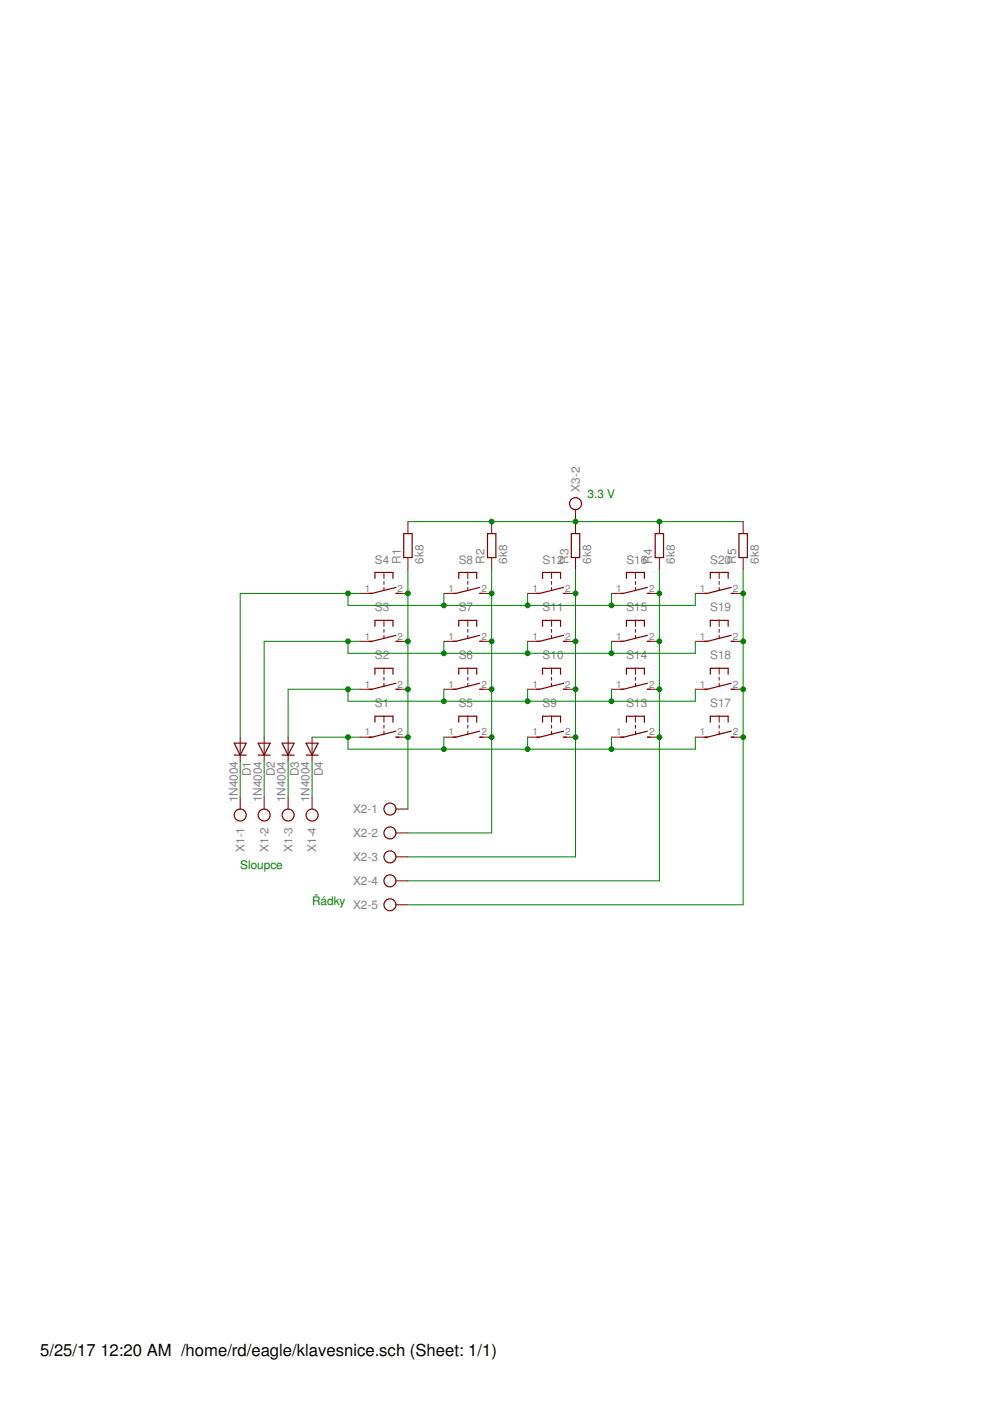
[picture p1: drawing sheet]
<?xml version="1.0" encoding="utf-8"?>
<!DOCTYPE eagle SYSTEM "eagle.dtd">
<eagle version="6.5.0">
<drawing>
<settings>
<setting alwaysvectorfont="no"/>
<setting verticaltext="up"/>
</settings>
<grid distance="0.1" unitdist="inch" unit="inch" style="lines" multiple="1" display="no" altdistance="0.01" altunitdist="inch" altunit="inch"/>
<schematic xreflabel="%F%N/%S.%C%R" xrefpart="/%S.%C%R">
<libraries>
<library name="diode">
<symbols>
<symbol name="D">
<wire x1="-1.27" y1="-1.27" x2="1.27" y2="0" width="0.254" layer="94"/>
<wire x1="1.27" y1="0" x2="-1.27" y2="1.27" width="0.254" layer="94"/>
<wire x1="1.27" y1="1.27" x2="1.27" y2="0" width="0.254" layer="94"/>
<wire x1="-1.27" y1="1.27" x2="-1.27" y2="-1.27" width="0.254" layer="94"/>
<wire x1="1.27" y1="0" x2="1.27" y2="-1.27" width="0.254" layer="94"/>
<text x="2.54" y="0.4826" size="1.778" layer="95">&gt;NAME</text>
<text x="2.54" y="-2.3114" size="1.778" layer="96">&gt;VALUE</text>
<pin name="A" x="-2.54" y="0" visible="off" length="short" direction="pas"/>
<pin name="C" x="2.54" y="0" visible="off" length="short" direction="pas" rot="R180"/>
</symbol>
</symbols>
<devicesets>
<deviceset name="1N4004" prefix="D">
<gates>
<gate name="1" symbol="D" x="0" y="0"/>
</gates>
<devices>
<device name="" package="DO41-10">
<connects>
<connect gate="1" pin="A" pad="A"/>
<connect gate="1" pin="C" pad="C"/>
</connects>
<technologies>
<technology name=""/>
</technologies>
</device>
</devices>
</deviceset>
</devicesets>
</library>
<library name="con-ptr500">
<symbols>
<symbol name="KL">
<circle x="1.27" y="0" radius="1.27" width="0.254" layer="94"/>
<text x="-1.27" y="0.889" size="1.778" layer="95" rot="R180">&gt;NAME</text>
<pin name="KL" x="5.08" y="0" visible="off" length="short" direction="pas" rot="R180"/>
</symbol>
<symbol name="KLV">
<circle x="1.27" y="0" radius="1.27" width="0.254" layer="94"/>
<text x="-1.27" y="0.889" size="1.778" layer="95" rot="R180">&gt;NAME</text>
<text x="-3.81" y="-3.683" size="1.778" layer="96">&gt;VALUE</text>
<pin name="KL" x="5.08" y="0" visible="off" length="short" direction="pas" rot="R180"/>
</symbol>
</symbols>
<devicesets>
<deviceset name="AK500/4-H" prefix="X" uservalue="yes">
<gates>
<gate name="-1" symbol="KL" x="0" y="12.7" addlevel="always"/>
<gate name="-2" symbol="KL" x="0" y="7.62" addlevel="always"/>
<gate name="-3" symbol="KL" x="0" y="2.54" addlevel="always"/>
<gate name="-4" symbol="KLV" x="0" y="-2.54" addlevel="always"/>
</gates>
<devices>
<device name="" package="AK500/4-H">
<connects>
<connect gate="-1" pin="KL" pad="1"/>
<connect gate="-2" pin="KL" pad="2"/>
<connect gate="-3" pin="KL" pad="3"/>
<connect gate="-4" pin="KL" pad="4"/>
</connects>
<technologies>
<technology name="">
<attribute name="MF" value="" constant="no"/>
<attribute name="MPN" value="" constant="no"/>
<attribute name="OC_FARNELL" value="unknown" constant="no"/>
<attribute name="OC_NEWARK" value="unknown" constant="no"/>
</technology>
</technologies>
</device>
</devices>
</deviceset>
<deviceset name="AK500/5-H" prefix="X" uservalue="yes">
<gates>
<gate name="-1" symbol="KL" x="0" y="17.78" addlevel="always"/>
<gate name="-2" symbol="KL" x="0" y="12.7" addlevel="always"/>
<gate name="-3" symbol="KL" x="0" y="7.62" addlevel="always"/>
<gate name="-4" symbol="KL" x="0" y="2.54" addlevel="always"/>
<gate name="-5" symbol="KLV" x="0" y="-2.54" addlevel="always"/>
</gates>
<devices>
<device name="" package="AK500/5-H">
<connects>
<connect gate="-1" pin="KL" pad="1"/>
<connect gate="-2" pin="KL" pad="2"/>
<connect gate="-3" pin="KL" pad="3"/>
<connect gate="-4" pin="KL" pad="4"/>
<connect gate="-5" pin="KL" pad="5"/>
</connects>
<technologies>
<technology name="">
<attribute name="MF" value="" constant="no"/>
<attribute name="MPN" value="" constant="no"/>
<attribute name="OC_FARNELL" value="unknown" constant="no"/>
<attribute name="OC_NEWARK" value="unknown" constant="no"/>
</technology>
</technologies>
</device>
</devices>
</deviceset>
<deviceset name="AK500/2-H" prefix="X" uservalue="yes">
<gates>
<gate name="-1" symbol="KL" x="0" y="5.08" addlevel="always"/>
<gate name="-2" symbol="KLV" x="0" y="0" addlevel="always"/>
</gates>
<devices>
<device name="" package="AK500/2-H">
<connects>
<connect gate="-1" pin="KL" pad="1"/>
<connect gate="-2" pin="KL" pad="2"/>
</connects>
<technologies>
<technology name="">
<attribute name="MF" value="" constant="no"/>
<attribute name="MPN" value="" constant="no"/>
<attribute name="OC_FARNELL" value="unknown" constant="no"/>
<attribute name="OC_NEWARK" value="unknown" constant="no"/>
</technology>
</technologies>
</device>
</devices>
</deviceset>
</devicesets>
</library>
<library name="switch-omron">
<symbols>
<symbol name="TS">
<wire x1="0" y1="-3.175" x2="0" y2="-2.54" width="0.254" layer="94"/>
<wire x1="0" y1="2.54" x2="0" y2="3.175" width="0.254" layer="94"/>
<wire x1="0" y1="-2.54" x2="-0.635" y2="0" width="0.254" layer="94"/>
<wire x1="-4.445" y1="1.905" x2="-3.175" y2="1.905" width="0.254" layer="94"/>
<wire x1="-4.445" y1="-1.905" x2="-3.175" y2="-1.905" width="0.254" layer="94"/>
<wire x1="-4.445" y1="1.905" x2="-4.445" y2="0" width="0.254" layer="94"/>
<wire x1="-4.445" y1="0" x2="-4.445" y2="-1.905" width="0.254" layer="94"/>
<wire x1="-2.54" y1="0" x2="-1.905" y2="0" width="0.1524" layer="94"/>
<wire x1="-1.27" y1="0" x2="-0.635" y2="0" width="0.1524" layer="94"/>
<wire x1="-0.635" y1="0" x2="-1.27" y2="2.54" width="0.254" layer="94"/>
<wire x1="-4.445" y1="0" x2="-3.175" y2="0" width="0.1524" layer="94"/>
<text x="-6.35" y="-1.905" size="1.778" layer="95" rot="R90">&gt;NAME</text>
<text x="-3.81" y="3.175" size="1.778" layer="96" rot="R90">&gt;VALUE</text>
<pin name="P" x="0" y="-5.08" visible="pad" length="short" direction="pas" rot="R90"/>
<pin name="S" x="0" y="5.08" visible="pad" length="short" direction="pas" rot="R270"/>
</symbol>
</symbols>
<devicesets>
<deviceset name="31-XX" prefix="S" uservalue="yes">
<gates>
<gate name="1" symbol="TS" x="0" y="0"/>
</gates>
<devices>
<device name="" package="B3F-31XX">
<connects>
<connect gate="1" pin="P" pad="1"/>
<connect gate="1" pin="S" pad="2"/>
</connects>
<technologies>
<technology name="">
<attribute name="MF" value="" constant="no"/>
<attribute name="MPN" value="B3F-3100" constant="no"/>
<attribute name="OC_FARNELL" value="959704" constant="no"/>
<attribute name="OC_NEWARK" value="36M3582" constant="no"/>
</technology>
</technologies>
</device>
</devices>
</deviceset>
</devicesets>
</library>
<library name="rcl">
<symbols>
<symbol name="R-EU">
<wire x1="-2.54" y1="-0.889" x2="2.54" y2="-0.889" width="0.254" layer="94"/>
<wire x1="2.54" y1="0.889" x2="-2.54" y2="0.889" width="0.254" layer="94"/>
<wire x1="2.54" y1="-0.889" x2="2.54" y2="0.889" width="0.254" layer="94"/>
<wire x1="-2.54" y1="-0.889" x2="-2.54" y2="0.889" width="0.254" layer="94"/>
<text x="-3.81" y="1.4986" size="1.778" layer="95">&gt;NAME</text>
<text x="-3.81" y="-3.302" size="1.778" layer="96">&gt;VALUE</text>
<pin name="2" x="5.08" y="0" visible="off" length="short" direction="pas" swaplevel="1" rot="R180"/>
<pin name="1" x="-5.08" y="0" visible="off" length="short" direction="pas" swaplevel="1"/>
</symbol>
</symbols>
<devicesets>
<deviceset name="R-EU_" prefix="R" uservalue="yes">
<gates>
<gate name="G$1" symbol="R-EU" x="0" y="0"/>
</gates>
<devices>
<device name="R0402" package="R0402">
<connects>
<connect gate="G$1" pin="1" pad="1"/>
<connect gate="G$1" pin="2" pad="2"/>
</connects>
<technologies>
<technology name=""/>
</technologies>
</device>
<device name="R0603" package="R0603">
<connects>
<connect gate="G$1" pin="1" pad="1"/>
<connect gate="G$1" pin="2" pad="2"/>
</connects>
<technologies>
<technology name=""/>
</technologies>
</device>
<device name="R0805" package="R0805">
<connects>
<connect gate="G$1" pin="1" pad="1"/>
<connect gate="G$1" pin="2" pad="2"/>
</connects>
<technologies>
<technology name=""/>
</technologies>
</device>
<device name="R0805W" package="R0805W">
<connects>
<connect gate="G$1" pin="1" pad="1"/>
<connect gate="G$1" pin="2" pad="2"/>
</connects>
<technologies>
<technology name=""/>
</technologies>
</device>
<device name="R1005" package="R1005">
<connects>
<connect gate="G$1" pin="1" pad="1"/>
<connect gate="G$1" pin="2" pad="2"/>
</connects>
<technologies>
<technology name=""/>
</technologies>
</device>
<device name="R1206" package="R1206">
<connects>
<connect gate="G$1" pin="1" pad="1"/>
<connect gate="G$1" pin="2" pad="2"/>
</connects>
<technologies>
<technology name=""/>
</technologies>
</device>
<device name="R1206W" package="R1206W">
<connects>
<connect gate="G$1" pin="1" pad="1"/>
<connect gate="G$1" pin="2" pad="2"/>
</connects>
<technologies>
<technology name=""/>
</technologies>
</device>
<device name="R1210" package="R1210">
<connects>
<connect gate="G$1" pin="1" pad="1"/>
<connect gate="G$1" pin="2" pad="2"/>
</connects>
<technologies>
<technology name=""/>
</technologies>
</device>
<device name="R1210W" package="R1210W">
<connects>
<connect gate="G$1" pin="1" pad="1"/>
<connect gate="G$1" pin="2" pad="2"/>
</connects>
<technologies>
<technology name=""/>
</technologies>
</device>
<device name="R2010" package="R2010">
<connects>
<connect gate="G$1" pin="1" pad="1"/>
<connect gate="G$1" pin="2" pad="2"/>
</connects>
<technologies>
<technology name=""/>
</technologies>
</device>
<device name="R2010W" package="R2010W">
<connects>
<connect gate="G$1" pin="1" pad="1"/>
<connect gate="G$1" pin="2" pad="2"/>
</connects>
<technologies>
<technology name=""/>
</technologies>
</device>
<device name="R2012" package="R2012">
<connects>
<connect gate="G$1" pin="1" pad="1"/>
<connect gate="G$1" pin="2" pad="2"/>
</connects>
<technologies>
<technology name=""/>
</technologies>
</device>
<device name="R2012W" package="R2012W">
<connects>
<connect gate="G$1" pin="1" pad="1"/>
<connect gate="G$1" pin="2" pad="2"/>
</connects>
<technologies>
<technology name=""/>
</technologies>
</device>
<device name="R2512" package="R2512">
<connects>
<connect gate="G$1" pin="1" pad="1"/>
<connect gate="G$1" pin="2" pad="2"/>
</connects>
<technologies>
<technology name=""/>
</technologies>
</device>
<device name="R2512W" package="R2512W">
<connects>
<connect gate="G$1" pin="1" pad="1"/>
<connect gate="G$1" pin="2" pad="2"/>
</connects>
<technologies>
<technology name=""/>
</technologies>
</device>
<device name="R3216" package="R3216">
<connects>
<connect gate="G$1" pin="1" pad="1"/>
<connect gate="G$1" pin="2" pad="2"/>
</connects>
<technologies>
<technology name=""/>
</technologies>
</device>
<device name="R3216W" package="R3216W">
<connects>
<connect gate="G$1" pin="1" pad="1"/>
<connect gate="G$1" pin="2" pad="2"/>
</connects>
<technologies>
<technology name=""/>
</technologies>
</device>
<device name="R3225" package="R3225">
<connects>
<connect gate="G$1" pin="1" pad="1"/>
<connect gate="G$1" pin="2" pad="2"/>
</connects>
<technologies>
<technology name=""/>
</technologies>
</device>
<device name="R3225W" package="R3225W">
<connects>
<connect gate="G$1" pin="1" pad="1"/>
<connect gate="G$1" pin="2" pad="2"/>
</connects>
<technologies>
<technology name=""/>
</technologies>
</device>
<device name="R5025" package="R5025">
<connects>
<connect gate="G$1" pin="1" pad="1"/>
<connect gate="G$1" pin="2" pad="2"/>
</connects>
<technologies>
<technology name=""/>
</technologies>
</device>
<device name="R5025W" package="R5025W">
<connects>
<connect gate="G$1" pin="1" pad="1"/>
<connect gate="G$1" pin="2" pad="2"/>
</connects>
<technologies>
<technology name=""/>
</technologies>
</device>
<device name="R6332" package="R6332">
<connects>
<connect gate="G$1" pin="1" pad="1"/>
<connect gate="G$1" pin="2" pad="2"/>
</connects>
<technologies>
<technology name=""/>
</technologies>
</device>
<device name="R6332W" package="R6332W">
<connects>
<connect gate="G$1" pin="1" pad="1"/>
<connect gate="G$1" pin="2" pad="2"/>
</connects>
<technologies>
<technology name=""/>
</technologies>
</device>
<device name="M0805" package="M0805">
<connects>
<connect gate="G$1" pin="1" pad="1"/>
<connect gate="G$1" pin="2" pad="2"/>
</connects>
<technologies>
<technology name=""/>
</technologies>
</device>
<device name="M1206" package="M1206">
<connects>
<connect gate="G$1" pin="1" pad="1"/>
<connect gate="G$1" pin="2" pad="2"/>
</connects>
<technologies>
<technology name=""/>
</technologies>
</device>
<device name="M1406" package="M1406">
<connects>
<connect gate="G$1" pin="1" pad="1"/>
<connect gate="G$1" pin="2" pad="2"/>
</connects>
<technologies>
<technology name=""/>
</technologies>
</device>
<device name="M2012" package="M2012">
<connects>
<connect gate="G$1" pin="1" pad="1"/>
<connect gate="G$1" pin="2" pad="2"/>
</connects>
<technologies>
<technology name=""/>
</technologies>
</device>
<device name="M2309" package="M2309">
<connects>
<connect gate="G$1" pin="1" pad="1"/>
<connect gate="G$1" pin="2" pad="2"/>
</connects>
<technologies>
<technology name=""/>
</technologies>
</device>
<device name="M3216" package="M3216">
<connects>
<connect gate="G$1" pin="1" pad="1"/>
<connect gate="G$1" pin="2" pad="2"/>
</connects>
<technologies>
<technology name=""/>
</technologies>
</device>
<device name="M3516" package="M3516">
<connects>
<connect gate="G$1" pin="1" pad="1"/>
<connect gate="G$1" pin="2" pad="2"/>
</connects>
<technologies>
<technology name=""/>
</technologies>
</device>
<device name="M5923" package="M5923">
<connects>
<connect gate="G$1" pin="1" pad="1"/>
<connect gate="G$1" pin="2" pad="2"/>
</connects>
<technologies>
<technology name=""/>
</technologies>
</device>
<device name="0204/5" package="0204/5">
<connects>
<connect gate="G$1" pin="1" pad="1"/>
<connect gate="G$1" pin="2" pad="2"/>
</connects>
<technologies>
<technology name=""/>
</technologies>
</device>
<device name="0204/7" package="0204/7">
<connects>
<connect gate="G$1" pin="1" pad="1"/>
<connect gate="G$1" pin="2" pad="2"/>
</connects>
<technologies>
<technology name=""/>
</technologies>
</device>
<device name="0204/2V" package="0204V">
<connects>
<connect gate="G$1" pin="1" pad="1"/>
<connect gate="G$1" pin="2" pad="2"/>
</connects>
<technologies>
<technology name=""/>
</technologies>
</device>
<device name="0207/10" package="0207/10">
<connects>
<connect gate="G$1" pin="1" pad="1"/>
<connect gate="G$1" pin="2" pad="2"/>
</connects>
<technologies>
<technology name=""/>
</technologies>
</device>
<device name="0207/12" package="0207/12">
<connects>
<connect gate="G$1" pin="1" pad="1"/>
<connect gate="G$1" pin="2" pad="2"/>
</connects>
<technologies>
<technology name=""/>
</technologies>
</device>
<device name="0207/15" package="0207/15">
<connects>
<connect gate="G$1" pin="1" pad="1"/>
<connect gate="G$1" pin="2" pad="2"/>
</connects>
<technologies>
<technology name=""/>
</technologies>
</device>
<device name="0207/2V" package="0207/2V">
<connects>
<connect gate="G$1" pin="1" pad="1"/>
<connect gate="G$1" pin="2" pad="2"/>
</connects>
<technologies>
<technology name=""/>
</technologies>
</device>
<device name="0207/5V" package="0207/5V">
<connects>
<connect gate="G$1" pin="1" pad="1"/>
<connect gate="G$1" pin="2" pad="2"/>
</connects>
<technologies>
<technology name=""/>
</technologies>
</device>
<device name="0207/7" package="0207/7">
<connects>
<connect gate="G$1" pin="1" pad="1"/>
<connect gate="G$1" pin="2" pad="2"/>
</connects>
<technologies>
<technology name=""/>
</technologies>
</device>
<device name="0309/10" package="0309/10">
<connects>
<connect gate="G$1" pin="1" pad="1"/>
<connect gate="G$1" pin="2" pad="2"/>
</connects>
<technologies>
<technology name=""/>
</technologies>
</device>
<device name="0309/12" package="0309/12">
<connects>
<connect gate="G$1" pin="1" pad="1"/>
<connect gate="G$1" pin="2" pad="2"/>
</connects>
<technologies>
<technology name=""/>
</technologies>
</device>
<device name="0309/V" package="0309V">
<connects>
<connect gate="G$1" pin="1" pad="1"/>
<connect gate="G$1" pin="2" pad="2"/>
</connects>
<technologies>
<technology name=""/>
</technologies>
</device>
<device name="0411/12" package="0411/12">
<connects>
<connect gate="G$1" pin="1" pad="1"/>
<connect gate="G$1" pin="2" pad="2"/>
</connects>
<technologies>
<technology name=""/>
</technologies>
</device>
<device name="0411/15" package="0411/15">
<connects>
<connect gate="G$1" pin="1" pad="1"/>
<connect gate="G$1" pin="2" pad="2"/>
</connects>
<technologies>
<technology name=""/>
</technologies>
</device>
<device name="0411/3V" package="0411V">
<connects>
<connect gate="G$1" pin="1" pad="1"/>
<connect gate="G$1" pin="2" pad="2"/>
</connects>
<technologies>
<technology name=""/>
</technologies>
</device>
<device name="0414/15" package="0414/15">
<connects>
<connect gate="G$1" pin="1" pad="1"/>
<connect gate="G$1" pin="2" pad="2"/>
</connects>
<technologies>
<technology name=""/>
</technologies>
</device>
<device name="0414/5V" package="0414V">
<connects>
<connect gate="G$1" pin="1" pad="1"/>
<connect gate="G$1" pin="2" pad="2"/>
</connects>
<technologies>
<technology name=""/>
</technologies>
</device>
<device name="0617/17" package="0617/17">
<connects>
<connect gate="G$1" pin="1" pad="1"/>
<connect gate="G$1" pin="2" pad="2"/>
</connects>
<technologies>
<technology name=""/>
</technologies>
</device>
<device name="0617/22" package="0617/22">
<connects>
<connect gate="G$1" pin="1" pad="1"/>
<connect gate="G$1" pin="2" pad="2"/>
</connects>
<technologies>
<technology name=""/>
</technologies>
</device>
<device name="0617/5V" package="0617V">
<connects>
<connect gate="G$1" pin="1" pad="1"/>
<connect gate="G$1" pin="2" pad="2"/>
</connects>
<technologies>
<technology name=""/>
</technologies>
</device>
<device name="0922/22" package="0922/22">
<connects>
<connect gate="G$1" pin="1" pad="1"/>
<connect gate="G$1" pin="2" pad="2"/>
</connects>
<technologies>
<technology name=""/>
</technologies>
</device>
<device name="0613/5V" package="P0613V">
<connects>
<connect gate="G$1" pin="1" pad="1"/>
<connect gate="G$1" pin="2" pad="2"/>
</connects>
<technologies>
<technology name=""/>
</technologies>
</device>
<device name="0613/15" package="P0613/15">
<connects>
<connect gate="G$1" pin="1" pad="1"/>
<connect gate="G$1" pin="2" pad="2"/>
</connects>
<technologies>
<technology name=""/>
</technologies>
</device>
<device name="0817/22" package="P0817/22">
<connects>
<connect gate="G$1" pin="1" pad="1"/>
<connect gate="G$1" pin="2" pad="2"/>
</connects>
<technologies>
<technology name=""/>
</technologies>
</device>
<device name="0817/7V" package="P0817V">
<connects>
<connect gate="G$1" pin="1" pad="1"/>
<connect gate="G$1" pin="2" pad="2"/>
</connects>
<technologies>
<technology name=""/>
</technologies>
</device>
<device name="V234/12" package="V234/12">
<connects>
<connect gate="G$1" pin="1" pad="1"/>
<connect gate="G$1" pin="2" pad="2"/>
</connects>
<technologies>
<technology name=""/>
</technologies>
</device>
<device name="V235/17" package="V235/17">
<connects>
<connect gate="G$1" pin="1" pad="1"/>
<connect gate="G$1" pin="2" pad="2"/>
</connects>
<technologies>
<technology name=""/>
</technologies>
</device>
<device name="V526-0" package="V526-0">
<connects>
<connect gate="G$1" pin="1" pad="1"/>
<connect gate="G$1" pin="2" pad="2"/>
</connects>
<technologies>
<technology name=""/>
</technologies>
</device>
<device name="MELF0102R" package="MINI_MELF-0102R">
<connects>
<connect gate="G$1" pin="1" pad="1"/>
<connect gate="G$1" pin="2" pad="2"/>
</connects>
<technologies>
<technology name=""/>
</technologies>
</device>
<device name="MELF0102W" package="MINI_MELF-0102W">
<connects>
<connect gate="G$1" pin="1" pad="1"/>
<connect gate="G$1" pin="2" pad="2"/>
</connects>
<technologies>
<technology name=""/>
</technologies>
</device>
<device name="MELF0204R" package="MINI_MELF-0204R">
<connects>
<connect gate="G$1" pin="1" pad="1"/>
<connect gate="G$1" pin="2" pad="2"/>
</connects>
<technologies>
<technology name=""/>
</technologies>
</device>
<device name="MELF0204W" package="MINI_MELF-0204W">
<connects>
<connect gate="G$1" pin="1" pad="1"/>
<connect gate="G$1" pin="2" pad="2"/>
</connects>
<technologies>
<technology name=""/>
</technologies>
</device>
<device name="MELF0207R" package="MINI_MELF-0207R">
<connects>
<connect gate="G$1" pin="1" pad="1"/>
<connect gate="G$1" pin="2" pad="2"/>
</connects>
<technologies>
<technology name=""/>
</technologies>
</device>
<device name="MELF0207W" package="MINI_MELF-0207W">
<connects>
<connect gate="G$1" pin="1" pad="1"/>
<connect gate="G$1" pin="2" pad="2"/>
</connects>
<technologies>
<technology name=""/>
</technologies>
</device>
<device name="0922V" package="0922V">
<connects>
<connect gate="G$1" pin="1" pad="1"/>
<connect gate="G$1" pin="2" pad="2"/>
</connects>
<technologies>
<technology name=""/>
</technologies>
</device>
<device name="RDH/15" package="RDH/15">
<connects>
<connect gate="G$1" pin="1" pad="1"/>
<connect gate="G$1" pin="2" pad="2"/>
</connects>
<technologies>
<technology name=""/>
</technologies>
</device>
<device name="MELF0102AX" package="MINI_MELF-0102AX">
<connects>
<connect gate="G$1" pin="1" pad="1"/>
<connect gate="G$1" pin="2" pad="2"/>
</connects>
<technologies>
<technology name=""/>
</technologies>
</device>
<device name="R0201" package="R0201">
<connects>
<connect gate="G$1" pin="1" pad="1"/>
<connect gate="G$1" pin="2" pad="2"/>
</connects>
<technologies>
<technology name=""/>
</technologies>
</device>
<device name="VTA52" package="VTA52">
<connects>
<connect gate="G$1" pin="1" pad="1"/>
<connect gate="G$1" pin="2" pad="2"/>
</connects>
<technologies>
<technology name=""/>
</technologies>
</device>
<device name="VTA53" package="VTA53">
<connects>
<connect gate="G$1" pin="1" pad="1"/>
<connect gate="G$1" pin="2" pad="2"/>
</connects>
<technologies>
<technology name=""/>
</technologies>
</device>
<device name="VTA54" package="VTA54">
<connects>
<connect gate="G$1" pin="1" pad="1"/>
<connect gate="G$1" pin="2" pad="2"/>
</connects>
<technologies>
<technology name=""/>
</technologies>
</device>
<device name="VTA55" package="VTA55">
<connects>
<connect gate="G$1" pin="1" pad="1"/>
<connect gate="G$1" pin="2" pad="2"/>
</connects>
<technologies>
<technology name=""/>
</technologies>
</device>
<device name="VTA56" package="VTA56">
<connects>
<connect gate="G$1" pin="1" pad="1"/>
<connect gate="G$1" pin="2" pad="2"/>
</connects>
<technologies>
<technology name=""/>
</technologies>
</device>
<device name="VMTA55" package="VMTA55">
<connects>
<connect gate="G$1" pin="1" pad="1"/>
<connect gate="G$1" pin="2" pad="2"/>
</connects>
<technologies>
<technology name=""/>
</technologies>
</device>
<device name="VMTB60" package="VMTB60">
<connects>
<connect gate="G$1" pin="1" pad="1"/>
<connect gate="G$1" pin="2" pad="2"/>
</connects>
<technologies>
<technology name=""/>
</technologies>
</device>
<device name="R4527" package="R4527">
<connects>
<connect gate="G$1" pin="1" pad="1"/>
<connect gate="G$1" pin="2" pad="2"/>
</connects>
<technologies>
<technology name=""/>
</technologies>
</device>
<device name="WSC0001" package="WSC0001">
<connects>
<connect gate="G$1" pin="1" pad="1"/>
<connect gate="G$1" pin="2" pad="2"/>
</connects>
<technologies>
<technology name=""/>
</technologies>
</device>
<device name="WSC0002" package="WSC0002">
<connects>
<connect gate="G$1" pin="1" pad="1"/>
<connect gate="G$1" pin="2" pad="2"/>
</connects>
<technologies>
<technology name=""/>
</technologies>
</device>
<device name="WSC01/2" package="WSC01/2">
<connects>
<connect gate="G$1" pin="1" pad="1"/>
<connect gate="G$1" pin="2" pad="2"/>
</connects>
<technologies>
<technology name=""/>
</technologies>
</device>
<device name="WSC2515" package="WSC2515">
<connects>
<connect gate="G$1" pin="1" pad="1"/>
<connect gate="G$1" pin="2" pad="2"/>
</connects>
<technologies>
<technology name=""/>
</technologies>
</device>
<device name="WSC4527" package="WSC4527">
<connects>
<connect gate="G$1" pin="1" pad="1"/>
<connect gate="G$1" pin="2" pad="2"/>
</connects>
<technologies>
<technology name=""/>
</technologies>
</device>
<device name="WSC6927" package="WSC6927">
<connects>
<connect gate="G$1" pin="1" pad="1"/>
<connect gate="G$1" pin="2" pad="2"/>
</connects>
<technologies>
<technology name=""/>
</technologies>
</device>
<device name="R1218" package="R1218">
<connects>
<connect gate="G$1" pin="1" pad="1"/>
<connect gate="G$1" pin="2" pad="2"/>
</connects>
<technologies>
<technology name=""/>
</technologies>
</device>
<device name="1812X7R" package="1812X7R">
<connects>
<connect gate="G$1" pin="1" pad="1"/>
<connect gate="G$1" pin="2" pad="2"/>
</connects>
<technologies>
<technology name=""/>
</technologies>
</device>
</devices>
</deviceset>
</devicesets>
</library>
</libraries>
<attributes>
</attributes>
<variantdefs>
</variantdefs>
<classes>
<class number="0" name="default" width="0" drill="0">
</class>
</classes>
<parts>
<part name="D1" library="diode" deviceset="1N4004" device=""/>
<part name="D2" library="diode" deviceset="1N4004" device=""/>
<part name="D3" library="diode" deviceset="1N4004" device=""/>
<part name="D4" library="diode" deviceset="1N4004" device=""/>
<part name="X1" library="con-ptr500" deviceset="AK500/4-H" device=""/>
<part name="S1" library="switch-omron" deviceset="31-XX" device=""/>
<part name="S2" library="switch-omron" deviceset="31-XX" device=""/>
<part name="S3" library="switch-omron" deviceset="31-XX" device=""/>
<part name="S4" library="switch-omron" deviceset="31-XX" device=""/>
<part name="S5" library="switch-omron" deviceset="31-XX" device=""/>
<part name="S6" library="switch-omron" deviceset="31-XX" device=""/>
<part name="S7" library="switch-omron" deviceset="31-XX" device=""/>
<part name="S8" library="switch-omron" deviceset="31-XX" device=""/>
<part name="S9" library="switch-omron" deviceset="31-XX" device=""/>
<part name="S10" library="switch-omron" deviceset="31-XX" device=""/>
<part name="S11" library="switch-omron" deviceset="31-XX" device=""/>
<part name="S12" library="switch-omron" deviceset="31-XX" device=""/>
<part name="S13" library="switch-omron" deviceset="31-XX" device=""/>
<part name="S14" library="switch-omron" deviceset="31-XX" device=""/>
<part name="S15" library="switch-omron" deviceset="31-XX" device=""/>
<part name="S16" library="switch-omron" deviceset="31-XX" device=""/>
<part name="S17" library="switch-omron" deviceset="31-XX" device=""/>
<part name="S18" library="switch-omron" deviceset="31-XX" device=""/>
<part name="S19" library="switch-omron" deviceset="31-XX" device=""/>
<part name="S20" library="switch-omron" deviceset="31-XX" device=""/>
<part name="X2" library="con-ptr500" deviceset="AK500/5-H" device=""/>
<part name="R1" library="rcl" deviceset="R-EU_" device="0207/12" value="6k8"/>
<part name="R2" library="rcl" deviceset="R-EU_" device="0207/12" value="6k8"/>
<part name="R3" library="rcl" deviceset="R-EU_" device="0207/12" value="6k8"/>
<part name="R4" library="rcl" deviceset="R-EU_" device="0207/12" value="6k8"/>
<part name="R5" library="rcl" deviceset="R-EU_" device="0207/12" value="6k8"/>
<part name="X3" library="con-ptr500" deviceset="AK500/2-H" device=""/>
</parts>
<sheets>
<sheet>
<plain>
<text x="27.94" y="20.32" size="1.778" layer="91">Sloupce</text>
<text x="43.18" y="12.7" size="1.778" layer="91">Řádky</text>
<text x="101.6" y="99.06" size="1.778" layer="91">3.3 V</text>
</plain>
<instances>
<instance part="D1" gate="1" x="27.94" y="45.72" rot="R270"/>
<instance part="D2" gate="1" x="33.02" y="45.72" rot="R270"/>
<instance part="D3" gate="1" x="38.1" y="45.72" rot="R270"/>
<instance part="D4" gate="1" x="43.18" y="45.72" rot="R270"/>
<instance part="X1" gate="-1" x="27.94" y="30.48" rot="R90"/>
<instance part="X1" gate="-2" x="33.02" y="30.48" rot="R90"/>
<instance part="X1" gate="-3" x="38.1" y="30.48" rot="R90"/>
<instance part="X1" gate="-4" x="43.18" y="30.48" rot="R90"/>
<instance part="S1" gate="1" x="58.42" y="48.26" rot="R270"/>
<instance part="S2" gate="1" x="58.42" y="58.42" rot="R270"/>
<instance part="S3" gate="1" x="58.42" y="68.58" rot="R270"/>
<instance part="S4" gate="1" x="58.42" y="78.74" rot="R270"/>
<instance part="S5" gate="1" x="76.2" y="48.26" rot="R270"/>
<instance part="S6" gate="1" x="76.2" y="58.42" rot="R270"/>
<instance part="S7" gate="1" x="76.2" y="68.58" rot="R270"/>
<instance part="S8" gate="1" x="76.2" y="78.74" rot="R270"/>
<instance part="S9" gate="1" x="93.98" y="48.26" rot="R270"/>
<instance part="S10" gate="1" x="93.98" y="58.42" rot="R270"/>
<instance part="S11" gate="1" x="93.98" y="68.58" rot="R270"/>
<instance part="S12" gate="1" x="93.98" y="78.74" rot="R270"/>
<instance part="S13" gate="1" x="111.76" y="48.26" rot="R270"/>
<instance part="S14" gate="1" x="111.76" y="58.42" rot="R270"/>
<instance part="S15" gate="1" x="111.76" y="68.58" rot="R270"/>
<instance part="S16" gate="1" x="111.76" y="78.74" rot="R270"/>
<instance part="S17" gate="1" x="129.54" y="48.26" rot="R270"/>
<instance part="S18" gate="1" x="129.54" y="58.42" rot="R270"/>
<instance part="S19" gate="1" x="129.54" y="68.58" rot="R270"/>
<instance part="S20" gate="1" x="129.54" y="78.74" rot="R270"/>
<instance part="X2" gate="-1" x="58.42" y="33.02" smashed="yes">
<attribute name="NAME" x="57.15" y="33.909" size="1.778" layer="95" rot="R180"/>
</instance>
<instance part="X2" gate="-2" x="58.42" y="27.94"/>
<instance part="X2" gate="-3" x="58.42" y="22.86"/>
<instance part="X2" gate="-4" x="58.42" y="17.78"/>
<instance part="X2" gate="-5" x="58.42" y="12.7"/>
<instance part="R1" gate="G$1" x="63.5" y="88.9" rot="R90"/>
<instance part="R2" gate="G$1" x="81.28" y="88.9" rot="R90"/>
<instance part="R3" gate="G$1" x="99.06" y="88.9" rot="R90"/>
<instance part="R4" gate="G$1" x="116.84" y="88.9" rot="R90"/>
<instance part="R5" gate="G$1" x="134.62" y="88.9" rot="R90"/>
<instance part="X3" gate="-2" x="99.06" y="99.06" rot="R270"/>
</instances>
<busses>
</busses>
<nets>
<net name="N$1" class="0">
<segment>
<pinref part="X1" gate="-3" pin="KL"/>
<pinref part="D3" gate="1" pin="C"/>
<wire x1="38.1" y1="35.56" x2="38.1" y2="43.18" width="0.1524" layer="91"/>
</segment>
</net>
<net name="N$2" class="0">
<segment>
<pinref part="D2" gate="1" pin="C"/>
<pinref part="X1" gate="-2" pin="KL"/>
<wire x1="33.02" y1="43.18" x2="33.02" y2="35.56" width="0.1524" layer="91"/>
</segment>
</net>
<net name="N$3" class="0">
<segment>
<pinref part="X1" gate="-1" pin="KL"/>
<pinref part="D1" gate="1" pin="C"/>
<wire x1="27.94" y1="35.56" x2="27.94" y2="43.18" width="0.1524" layer="91"/>
</segment>
</net>
<net name="N$4" class="0">
<segment>
<pinref part="D4" gate="1" pin="C"/>
<pinref part="X1" gate="-4" pin="KL"/>
<wire x1="43.18" y1="43.18" x2="43.18" y2="35.56" width="0.1524" layer="91"/>
</segment>
</net>
<net name="N$5" class="0">
<segment>
<pinref part="S1" gate="1" pin="P"/>
<pinref part="D4" gate="1" pin="A"/>
<wire x1="53.34" y1="48.26" x2="50.8" y2="48.26" width="0.1524" layer="91"/>
<wire x1="50.8" y1="48.26" x2="43.18" y2="48.26" width="0.1524" layer="91"/>
<wire x1="50.8" y1="48.26" x2="50.8" y2="45.72" width="0.1524" layer="91"/>
<junction x="50.8" y="48.26"/>
<wire x1="50.8" y1="45.72" x2="71.12" y2="45.72" width="0.1524" layer="91"/>
<pinref part="S17" gate="1" pin="P"/>
<wire x1="71.12" y1="45.72" x2="88.9" y2="45.72" width="0.1524" layer="91"/>
<wire x1="88.9" y1="45.72" x2="106.68" y2="45.72" width="0.1524" layer="91"/>
<wire x1="106.68" y1="45.72" x2="124.46" y2="45.72" width="0.1524" layer="91"/>
<wire x1="124.46" y1="45.72" x2="124.46" y2="48.26" width="0.1524" layer="91"/>
<pinref part="S13" gate="1" pin="P"/>
<wire x1="106.68" y1="48.26" x2="106.68" y2="45.72" width="0.1524" layer="91"/>
<junction x="106.68" y="45.72"/>
<pinref part="S9" gate="1" pin="P"/>
<wire x1="88.9" y1="48.26" x2="88.9" y2="45.72" width="0.1524" layer="91"/>
<junction x="88.9" y="45.72"/>
<pinref part="S5" gate="1" pin="P"/>
<wire x1="71.12" y1="48.26" x2="71.12" y2="45.72" width="0.1524" layer="91"/>
<junction x="71.12" y="45.72"/>
</segment>
</net>
<net name="N$6" class="0">
<segment>
<pinref part="S2" gate="1" pin="P"/>
<pinref part="D3" gate="1" pin="A"/>
<wire x1="53.34" y1="58.42" x2="50.8" y2="58.42" width="0.1524" layer="91"/>
<wire x1="50.8" y1="58.42" x2="38.1" y2="58.42" width="0.1524" layer="91"/>
<wire x1="38.1" y1="58.42" x2="38.1" y2="48.26" width="0.1524" layer="91"/>
<wire x1="50.8" y1="58.42" x2="50.8" y2="55.88" width="0.1524" layer="91"/>
<junction x="50.8" y="58.42"/>
<wire x1="50.8" y1="55.88" x2="71.12" y2="55.88" width="0.1524" layer="91"/>
<pinref part="S18" gate="1" pin="P"/>
<wire x1="71.12" y1="55.88" x2="88.9" y2="55.88" width="0.1524" layer="91"/>
<wire x1="88.9" y1="55.88" x2="106.68" y2="55.88" width="0.1524" layer="91"/>
<wire x1="106.68" y1="55.88" x2="124.46" y2="55.88" width="0.1524" layer="91"/>
<wire x1="124.46" y1="55.88" x2="124.46" y2="58.42" width="0.1524" layer="91"/>
<pinref part="S14" gate="1" pin="P"/>
<wire x1="106.68" y1="58.42" x2="106.68" y2="55.88" width="0.1524" layer="91"/>
<junction x="106.68" y="55.88"/>
<pinref part="S10" gate="1" pin="P"/>
<wire x1="88.9" y1="58.42" x2="88.9" y2="55.88" width="0.1524" layer="91"/>
<junction x="88.9" y="55.88"/>
<pinref part="S6" gate="1" pin="P"/>
<wire x1="71.12" y1="58.42" x2="71.12" y2="55.88" width="0.1524" layer="91"/>
<junction x="71.12" y="55.88"/>
</segment>
</net>
<net name="N$7" class="0">
<segment>
<pinref part="S3" gate="1" pin="P"/>
<pinref part="D2" gate="1" pin="A"/>
<wire x1="53.34" y1="68.58" x2="50.8" y2="68.58" width="0.1524" layer="91"/>
<wire x1="50.8" y1="68.58" x2="33.02" y2="68.58" width="0.1524" layer="91"/>
<wire x1="33.02" y1="68.58" x2="33.02" y2="48.26" width="0.1524" layer="91"/>
<wire x1="50.8" y1="68.58" x2="50.8" y2="66.04" width="0.1524" layer="91"/>
<junction x="50.8" y="68.58"/>
<pinref part="S19" gate="1" pin="P"/>
<wire x1="50.8" y1="66.04" x2="71.12" y2="66.04" width="0.1524" layer="91"/>
<wire x1="71.12" y1="66.04" x2="88.9" y2="66.04" width="0.1524" layer="91"/>
<wire x1="88.9" y1="66.04" x2="106.68" y2="66.04" width="0.1524" layer="91"/>
<wire x1="106.68" y1="66.04" x2="124.46" y2="66.04" width="0.1524" layer="91"/>
<wire x1="124.46" y1="66.04" x2="124.46" y2="68.58" width="0.1524" layer="91"/>
<pinref part="S15" gate="1" pin="P"/>
<wire x1="106.68" y1="68.58" x2="106.68" y2="66.04" width="0.1524" layer="91"/>
<junction x="106.68" y="66.04"/>
<pinref part="S11" gate="1" pin="P"/>
<wire x1="88.9" y1="68.58" x2="88.9" y2="66.04" width="0.1524" layer="91"/>
<junction x="88.9" y="66.04"/>
<pinref part="S7" gate="1" pin="P"/>
<wire x1="71.12" y1="68.58" x2="71.12" y2="66.04" width="0.1524" layer="91"/>
<junction x="71.12" y="66.04"/>
</segment>
</net>
<net name="N$8" class="0">
<segment>
<pinref part="S4" gate="1" pin="P"/>
<pinref part="D1" gate="1" pin="A"/>
<wire x1="53.34" y1="78.74" x2="50.8" y2="78.74" width="0.1524" layer="91"/>
<wire x1="50.8" y1="78.74" x2="27.94" y2="78.74" width="0.1524" layer="91"/>
<wire x1="27.94" y1="78.74" x2="27.94" y2="48.26" width="0.1524" layer="91"/>
<wire x1="50.8" y1="78.74" x2="50.8" y2="76.2" width="0.1524" layer="91"/>
<junction x="50.8" y="78.74"/>
<pinref part="S20" gate="1" pin="P"/>
<wire x1="50.8" y1="76.2" x2="71.12" y2="76.2" width="0.1524" layer="91"/>
<wire x1="71.12" y1="76.2" x2="88.9" y2="76.2" width="0.1524" layer="91"/>
<wire x1="88.9" y1="76.2" x2="106.68" y2="76.2" width="0.1524" layer="91"/>
<wire x1="106.68" y1="76.2" x2="124.46" y2="76.2" width="0.1524" layer="91"/>
<wire x1="124.46" y1="76.2" x2="124.46" y2="78.74" width="0.1524" layer="91"/>
<pinref part="S16" gate="1" pin="P"/>
<wire x1="106.68" y1="78.74" x2="106.68" y2="76.2" width="0.1524" layer="91"/>
<junction x="106.68" y="76.2"/>
<pinref part="S12" gate="1" pin="P"/>
<wire x1="88.9" y1="78.74" x2="88.9" y2="76.2" width="0.1524" layer="91"/>
<junction x="88.9" y="76.2"/>
<pinref part="S8" gate="1" pin="P"/>
<wire x1="71.12" y1="78.74" x2="71.12" y2="76.2" width="0.1524" layer="91"/>
<junction x="71.12" y="76.2"/>
</segment>
</net>
<net name="N$9" class="0">
<segment>
<pinref part="S4" gate="1" pin="S"/>
<pinref part="S3" gate="1" pin="S"/>
<wire x1="63.5" y1="78.74" x2="63.5" y2="68.58" width="0.1524" layer="91"/>
<pinref part="S2" gate="1" pin="S"/>
<wire x1="63.5" y1="68.58" x2="63.5" y2="58.42" width="0.1524" layer="91"/>
<junction x="63.5" y="68.58"/>
<pinref part="S1" gate="1" pin="S"/>
<wire x1="63.5" y1="58.42" x2="63.5" y2="48.26" width="0.1524" layer="91"/>
<junction x="63.5" y="58.42"/>
<pinref part="X2" gate="-1" pin="KL"/>
<wire x1="63.5" y1="48.26" x2="63.5" y2="33.02" width="0.1524" layer="91"/>
<junction x="63.5" y="48.26"/>
<pinref part="R1" gate="G$1" pin="1"/>
<wire x1="63.5" y1="83.82" x2="63.5" y2="78.74" width="0.1524" layer="91"/>
<junction x="63.5" y="78.74"/>
</segment>
</net>
<net name="N$10" class="0">
<segment>
<pinref part="S5" gate="1" pin="S"/>
<pinref part="S6" gate="1" pin="S"/>
<wire x1="81.28" y1="48.26" x2="81.28" y2="58.42" width="0.1524" layer="91"/>
<pinref part="S7" gate="1" pin="S"/>
<wire x1="81.28" y1="58.42" x2="81.28" y2="68.58" width="0.1524" layer="91"/>
<junction x="81.28" y="58.42"/>
<pinref part="S8" gate="1" pin="S"/>
<wire x1="81.28" y1="68.58" x2="81.28" y2="78.74" width="0.1524" layer="91"/>
<junction x="81.28" y="68.58"/>
<wire x1="81.28" y1="48.26" x2="81.28" y2="27.94" width="0.1524" layer="91"/>
<junction x="81.28" y="48.26"/>
<pinref part="X2" gate="-2" pin="KL"/>
<wire x1="81.28" y1="27.94" x2="63.5" y2="27.94" width="0.1524" layer="91"/>
<pinref part="R2" gate="G$1" pin="1"/>
<wire x1="81.28" y1="83.82" x2="81.28" y2="78.74" width="0.1524" layer="91"/>
<junction x="81.28" y="78.74"/>
</segment>
</net>
<net name="N$11" class="0">
<segment>
<pinref part="S12" gate="1" pin="S"/>
<pinref part="S11" gate="1" pin="S"/>
<wire x1="99.06" y1="78.74" x2="99.06" y2="68.58" width="0.1524" layer="91"/>
<pinref part="S10" gate="1" pin="S"/>
<wire x1="99.06" y1="68.58" x2="99.06" y2="58.42" width="0.1524" layer="91"/>
<junction x="99.06" y="68.58"/>
<pinref part="S9" gate="1" pin="S"/>
<wire x1="99.06" y1="58.42" x2="99.06" y2="48.26" width="0.1524" layer="91"/>
<junction x="99.06" y="58.42"/>
<pinref part="X2" gate="-3" pin="KL"/>
<wire x1="63.5" y1="22.86" x2="99.06" y2="22.86" width="0.1524" layer="91"/>
<wire x1="99.06" y1="22.86" x2="99.06" y2="48.26" width="0.1524" layer="91"/>
<junction x="99.06" y="48.26"/>
<pinref part="R3" gate="G$1" pin="1"/>
<wire x1="99.06" y1="83.82" x2="99.06" y2="78.74" width="0.1524" layer="91"/>
<junction x="99.06" y="78.74"/>
</segment>
</net>
<net name="N$12" class="0">
<segment>
<pinref part="S13" gate="1" pin="S"/>
<pinref part="S14" gate="1" pin="S"/>
<wire x1="116.84" y1="48.26" x2="116.84" y2="58.42" width="0.1524" layer="91"/>
<pinref part="S15" gate="1" pin="S"/>
<wire x1="116.84" y1="58.42" x2="116.84" y2="68.58" width="0.1524" layer="91"/>
<junction x="116.84" y="58.42"/>
<pinref part="S16" gate="1" pin="S"/>
<wire x1="116.84" y1="68.58" x2="116.84" y2="78.74" width="0.1524" layer="91"/>
<junction x="116.84" y="68.58"/>
<pinref part="X2" gate="-4" pin="KL"/>
<wire x1="63.5" y1="17.78" x2="116.84" y2="17.78" width="0.1524" layer="91"/>
<wire x1="116.84" y1="17.78" x2="116.84" y2="48.26" width="0.1524" layer="91"/>
<junction x="116.84" y="48.26"/>
<pinref part="R4" gate="G$1" pin="1"/>
<wire x1="116.84" y1="83.82" x2="116.84" y2="78.74" width="0.1524" layer="91"/>
<junction x="116.84" y="78.74"/>
</segment>
</net>
<net name="N$13" class="0">
<segment>
<pinref part="S20" gate="1" pin="S"/>
<pinref part="S19" gate="1" pin="S"/>
<wire x1="134.62" y1="78.74" x2="134.62" y2="68.58" width="0.1524" layer="91"/>
<pinref part="S18" gate="1" pin="S"/>
<wire x1="134.62" y1="68.58" x2="134.62" y2="58.42" width="0.1524" layer="91"/>
<junction x="134.62" y="68.58"/>
<pinref part="S17" gate="1" pin="S"/>
<wire x1="134.62" y1="58.42" x2="134.62" y2="48.26" width="0.1524" layer="91"/>
<junction x="134.62" y="58.42"/>
<pinref part="X2" gate="-5" pin="KL"/>
<wire x1="63.5" y1="12.7" x2="134.62" y2="12.7" width="0.1524" layer="91"/>
<wire x1="134.62" y1="12.7" x2="134.62" y2="48.26" width="0.1524" layer="91"/>
<junction x="134.62" y="48.26"/>
<pinref part="R5" gate="G$1" pin="1"/>
<wire x1="134.62" y1="83.82" x2="134.62" y2="78.74" width="0.1524" layer="91"/>
<junction x="134.62" y="78.74"/>
</segment>
</net>
<net name="N$15" class="0">
<segment>
<pinref part="R1" gate="G$1" pin="2"/>
<pinref part="R2" gate="G$1" pin="2"/>
<wire x1="63.5" y1="93.98" x2="81.28" y2="93.98" width="0.1524" layer="91"/>
<pinref part="R3" gate="G$1" pin="2"/>
<pinref part="X3" gate="-2" pin="KL"/>
<wire x1="81.28" y1="93.98" x2="99.06" y2="93.98" width="0.1524" layer="91"/>
<junction x="81.28" y="93.98"/>
<junction x="99.06" y="93.98"/>
<pinref part="R4" gate="G$1" pin="2"/>
<wire x1="99.06" y1="93.98" x2="116.84" y2="93.98" width="0.1524" layer="91"/>
<pinref part="R5" gate="G$1" pin="2"/>
<wire x1="116.84" y1="93.98" x2="134.62" y2="93.98" width="0.1524" layer="91"/>
<junction x="116.84" y="93.98"/>
</segment>
</net>
</nets>
</sheet>
</sheets>
</schematic>
</drawing>
</eagle>
